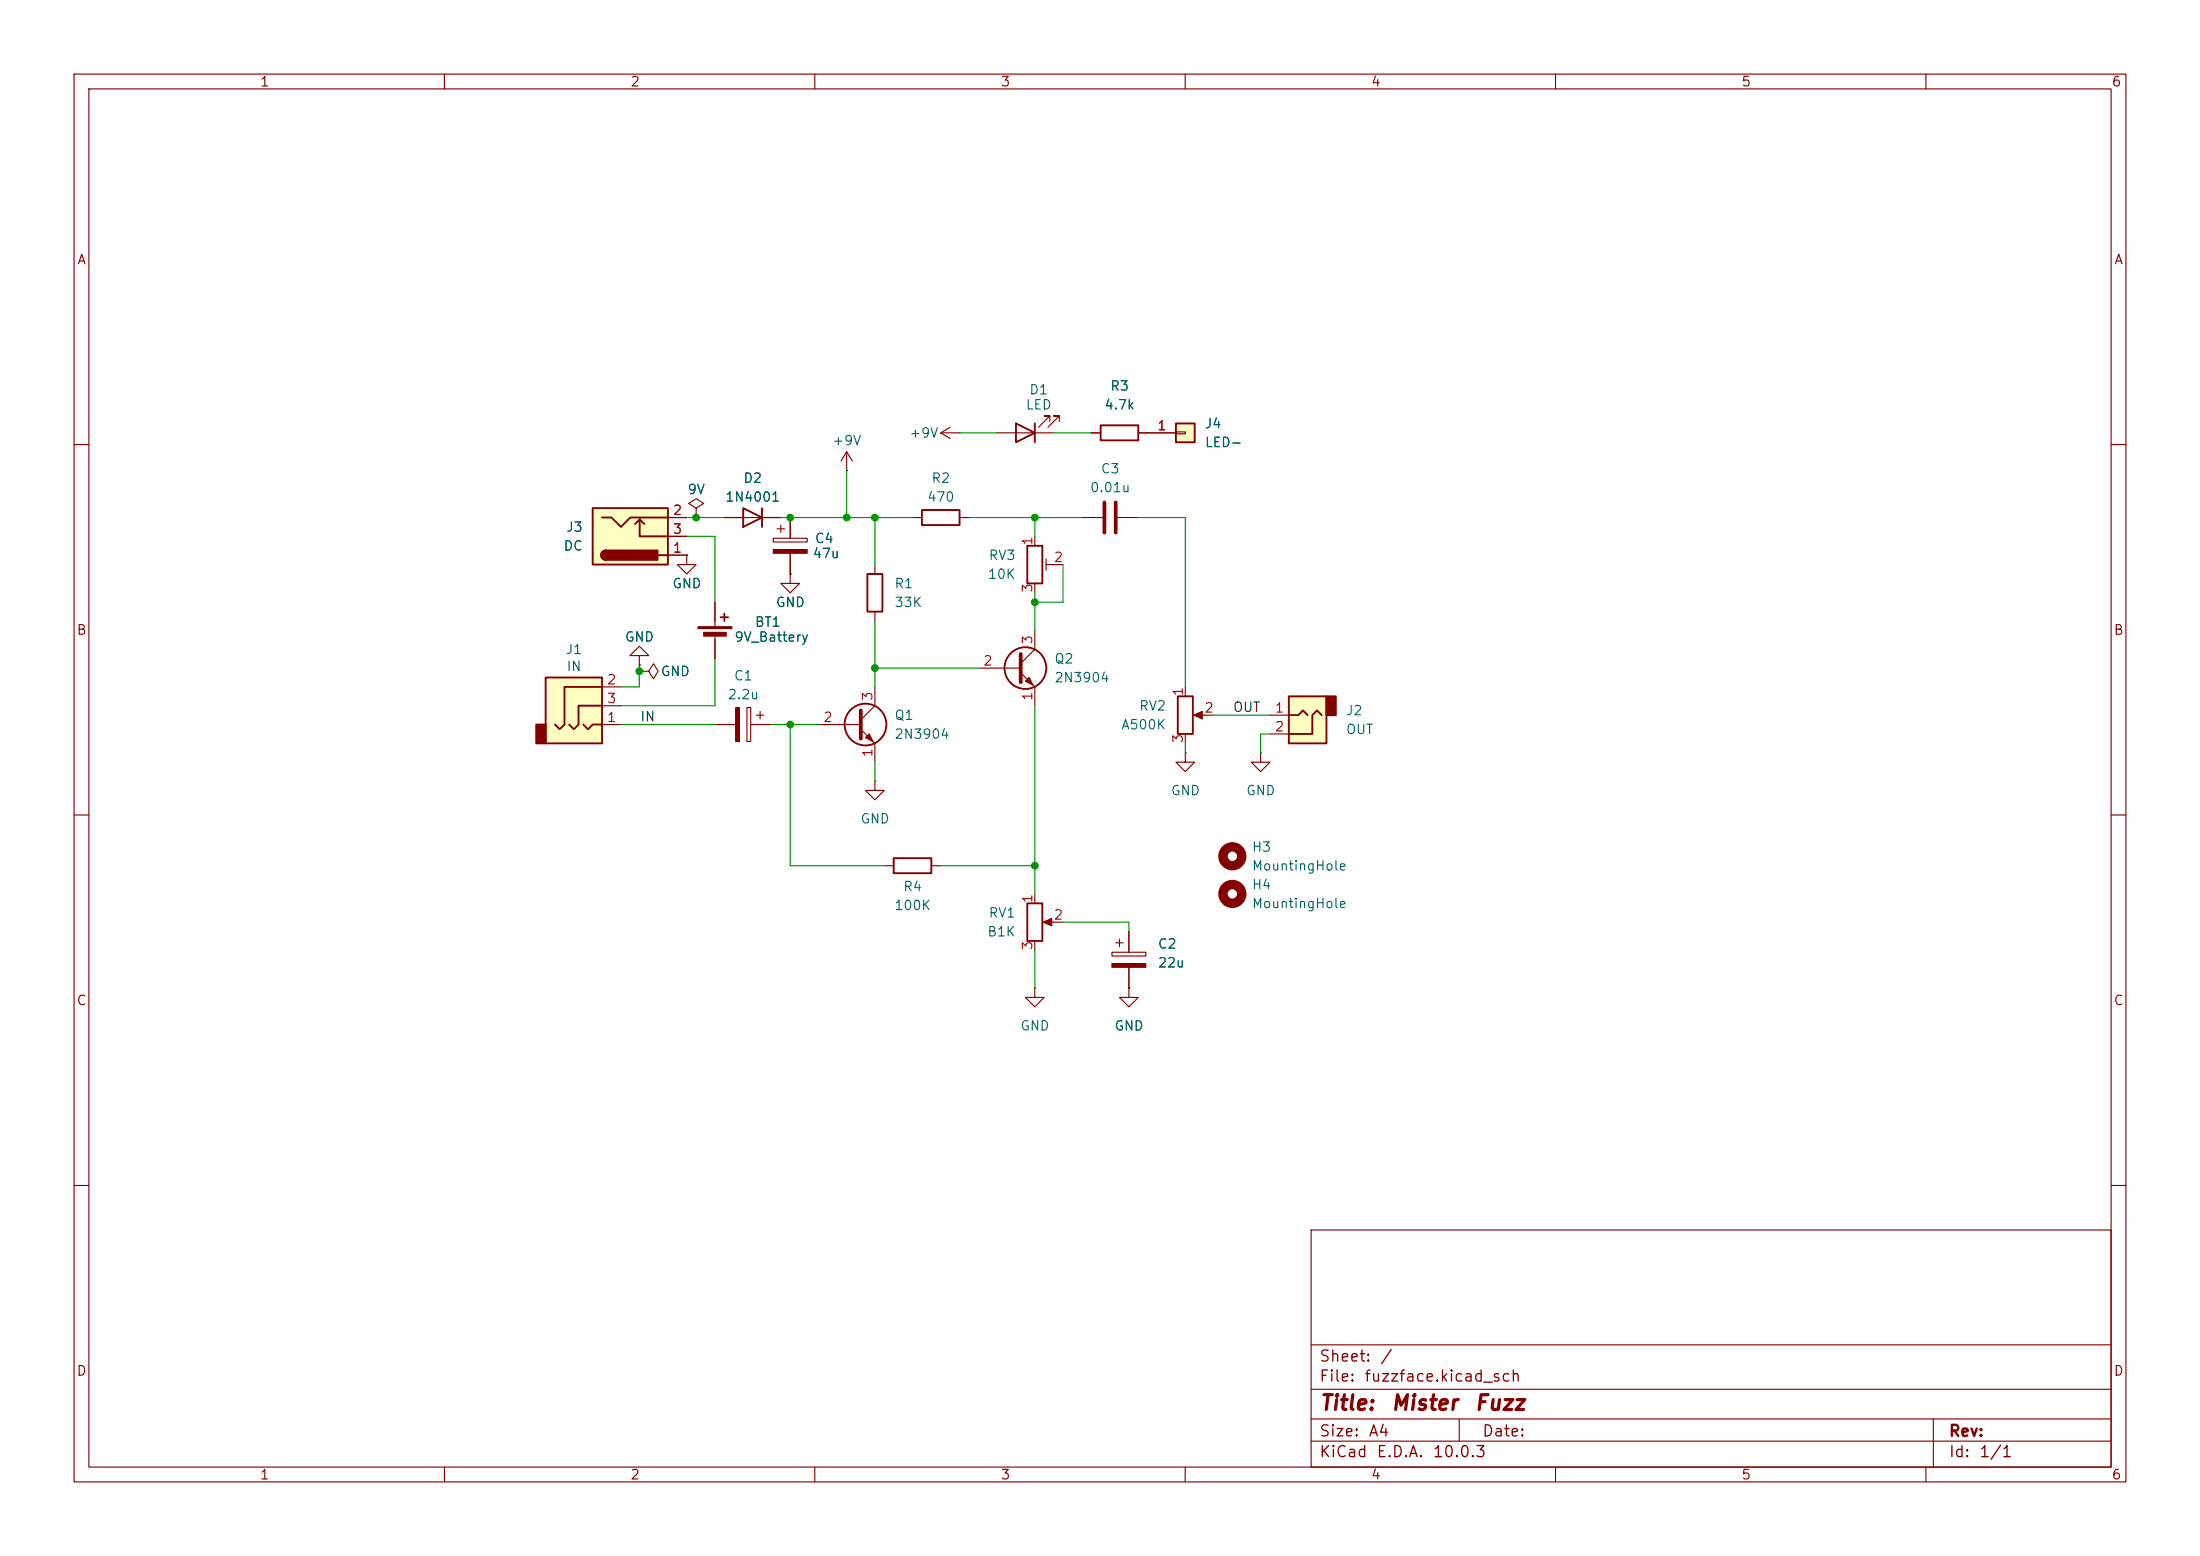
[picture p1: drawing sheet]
<svg xmlns="http://www.w3.org/2000/svg" width="297mm" height="210mm" viewBox="0 0 297 210" stroke-linecap="round" stroke-linejoin="round" font-family="sans-serif">
<g fill="none" stroke="#840000" stroke-width=".15">
<path d="M10 10h277v190h-277zM12 12h273v186h-273zM60 10v2M110 10v2M160 10v2M210 10v2M260 10v2M127 58.4l1.3 .8M127 58.4h2.5M128.3 57.7l-1.3 .7M129.5 58.4h.1M10 60h2"/>
<path d="M92.7 74.9v1.3h1.3l-1.3 1.3-1.3-1.3h1.3M92.7 74.9h.1M97.8 69.9h7.6M114.3 63.5h.1M114.3 61l-.8 1.2M114.3 61l.8 1.2M114.3 61v2.5M285 60h2M86.3 90.6h1.3l.6-1 .6 1-.6 1-.6-1M86.3 90.6h.1M86.3 88.5h1.3l-1.3-1.3-1.3 1.3h1.3v1.3M86.3 89.8h.1"/>
<path d="M96.5 81.3v3.3M96.5 85.6v3.3M96.5 97.8h2.8M100.8 95.5h.5v4.6h-.5zM101.3 97.8h2.8M102.1 96.5h1M102.6 96v1M110.5 97.8h5.7M116.2 98.4l1.9 1.9v2.6M118.1 92.7v2.6l-1.9 1.9M10 110h2M118.1 105.4v1.3h1.3l-1.3 1.3-1.3-1.3h1.3"/>
<path d="M118.1 105.4h.1M285 110h2M10 160h2M177 166h108v32h-108zM285 160h2M60 198v2M110 198v2M160 198v2M177 194.5h108M177 191.5h108M177 187.5h108M177 181.5h108"/>
<path d="M197 191.5v3M210 198v2M260 198v2M261 191.5v6.5"/>
</g>
<g fill="none" stroke="#840000" stroke-width=".25">
<path d="M100.3 68.6l2.6 1.3-2.6 1.2zM102.9 68.6v2.5M97.3 83.3h1M97.8 82.8v1"/>
<circle cx="116.8" cy="97.8" r="2.82"/>
</g>
<g fill="#840000" stroke="#840000" stroke-width=".15">
<path d="M94.2 84.6h4.6v.2h-4.6z"/>
<path d="M95 85.3h3v.6h-3z"/>
<path d="M99.3 95.5h.5v4.6h-.5z"/>
<path d="M116.8 99.6l.5-.5 .6 1z"/>
</g>
<path d="M116.2 95.9v3.8" fill="none" stroke="#840000" stroke-width=".51"/>
<path d="M80 68.6h10.2v7.6h-10.2z" fill="#ffffc2"/>
<path d="M80 68.6h10.2v7.6h-10.2zM81.3 69.9h1.2l1.3 1.2 1.3-1.2h5.1M81.8 74.3a.64 .64 0 0 0-.6 .6 .64 .64 0 0 0 .6 .7M85.7 70.7l.7-.6v2.3h3.8M86.4 70.1l.6 .6M88.9 74.9h1.3" fill="none" stroke="#840000" stroke-width=".25"/>
<g fill="#840000" stroke="#840000" stroke-width=".25">
<path d="M81.3 74.5l.5-.2v1.3a.63 .63 0 0 1-.6-.4 .63 .63 0 0 1 .1-.7z"/>
<path d="M81.8 74.3h7v1.3h-7z"/>
</g>
<path d="M90.2 74.9h2.5M90.2 69.9h2.5M90.2 72.4h2.5M94 68.6l1-.7-1-.6-1 .6 1 .7v1.3M94 69.9h.1" fill="none" stroke="#840000" stroke-width=".15"/>
<path d="M174 94h5.1v6.3h-5.1z" fill="#ffffc2"/>
<path d="M179.1 94h1.2v2.5h-1.2z" fill="#840000" stroke="#840000" stroke-width=".25"/>
<path d="M174 94h5.1v6.3h-5.1zM174 96.5h1.3l.6-.6 .6 .6M178.4 96.5l-.6-.6-.6 .6v2.6h-3.2" fill="none" stroke="#840000" stroke-width=".25"/>
<path d="M104.4 72.6h4.6v.6h-4.6zM104.9 71.4h1M105.4 70.9v1M106.7 69.9v2.7M106.7 74.7v2.8M171.4 96.5h2.6M171.4 99.1h2.6" fill="none" stroke="#840000" stroke-width=".15"/>
<path d="M104.4 74.2h4.6v.5h-4.6z" fill="#840000" stroke="#840000" stroke-width=".15"/>
<path d="M73.7 91.4h7.6v8.9h-7.6z" fill="#ffffc2"/>
<path d="M72.4 97.8h1.3v2.5h-1.3z" fill="#840000" stroke="#840000" stroke-width=".25"/>
<path d="M117.1 77.5h2v5.1h-2zM124.5 68.8h5v2.1h-5zM73.7 91.4h7.6v8.9h-7.6zM78.7 97.8l.7 .6 .6-.6h1.3M81.3 95.3h-3.2v2.5l-.6 .6-.7-.6M81.3 92.7h-5.1v5.1l-.6 .6-.7-.6M159 94h2v5.1h-2zM120.6 115.8h5.1v2.1h-5.1zM138.7 121.9h2v5.1h-2z" fill="none" stroke="#840000" stroke-width=".25"/>
<g fill="none" stroke="#840000" stroke-width=".15">
<path d="M106.7 77.5v1.2h1.2l-1.2 1.3-1.3-1.3h1.3M106.7 77.5h.1M118.1 76.2v1.3M123.2 69.9h1.3M129.5 69.9h1.3M81.3 97.8h2.5M81.3 92.7h2.5M81.3 95.3h2.5M118.1 82.6v1.2M160 92.7v1.3M160 99.1v1.2M161.5 96.5h2.3"/>
<path d="M119.4 116.8h1.2M125.7 116.8h1.3M160 101.6v1.3h1.3l-1.3 1.2-1.3-1.2h1.3M160 101.6h.1M170.2 101.6v1.3h1.2l-1.2 1.2-1.3-1.2h1.3M170.2 101.6h.1M139.7 133.4v1.2h1.3l-1.3 1.3-1.3-1.3h1.3M139.7 133.4h.1M139.7 120.7v1.2M139.7 127v1.3M141.2 124.5h2.3M150.1 128.5h4.6v.5h-4.6z"/>
<path d="M150.6 127.3h1M151.1 126.7v1.1M152.4 133.4v1.2h1.3l-1.3 1.3-1.3-1.3h1.3M152.4 133.4h.1M152.4 125.7v2.8M152.4 130.6v2.8"/>
</g>
<g fill="none" stroke="#840000" stroke-width="1.3">
<circle cx="166.4" cy="115.6" r="1.27"/>
<circle cx="166.4" cy="120.6" r="1.27"/>
</g>
<g fill="#840000" stroke="#840000" stroke-width=".15">
<path d="M140.8 124.5l1.2-.5v1z"/>
<path d="M161.2 96.5l1.1-.5v1z"/>
<path d="M150.1 130h4.6v.6h-4.6z"/>
</g>
<path d="M158.7 57.2h2.6v2.5h-2.6z" fill="#ffffc2"/>
<g fill="none" stroke="#840000" stroke-width=".25">
<path d="M137.2 57.2l2.5 1.2-2.5 1.3zM139.7 57.2v2.5M148.6 57.4h5.1v2h-5.1zM158.7 57.2h2.6v2.5h-2.6zM138.7 73.7h2v5h-2z"/>
<circle cx="138.4" cy="90.2" r="2.82"/>
</g>
<g fill="none" stroke="#840000" stroke-width=".15">
<path d="M134.6 58.4h7.6M141.7 56.9v-.8h-.7h.7l-1.5 1.6M143 56.9v-.8h-.8h.8l-1.5 1.6M147.3 58.4h1.3M153.7 58.4h5M158.7 58.3h1.3v.2h-1.3zM90.2 69.9h2.5M90.2 74.9h2.5M90.2 72.4h2.5M92.7 74.9h.1M94 69.9h.1M97.8 69.9h2.5"/>
<path d="M102.9 69.9h2.5M106.7 77.5h.1M106.7 69.9v2.7M106.7 74.7v2.8M139.7 72.4v1.3M139.7 78.7v1.3M141.2 75.4v1.6M141.2 76.2h2.3M146 69.9h2.8M150.9 69.9h2.8M86.3 90.6h.1M86.3 89.8h.1"/>
<path d="M96.5 81.3v2.5M96.5 86.4v2.5M132.1 90.2h5.7M137.8 90.8l1.9 1.9v2.6M139.7 85.1v2.5l-1.9 1.9M152.4 133.4h.1M152.4 125.7v2.8M152.4 130.6v2.8"/>
</g>
<path d="M149.1 67.8v4.1M150.6 67.8v4.1M137.8 88.3v3.8" fill="none" stroke="#840000" stroke-width=".51"/>
<path d="M138.4 91.9l.5-.5 .5 1.1z" fill="#840000" stroke="#840000" stroke-width=".15"/>
<g fill="none" stroke="#009600" stroke-width=".15">
<path d="M129.5 58.4h5.1M142.2 58.4h5.1M92.7 72.4h3.8v8.9M92.7 69.9h5.1M105.4 69.9h17.8M114.3 63.5v6.4M118.1 69.9v6.3M130.8 69.9h15.2M139.7 69.9v2.5M143.5 76.2v5.1h-3.8M153.7 69.9h6.3v22.8M83.8 97.8h12.7"/>
<path d="M86.3 89.8v2.9h-2.5M96.5 88.9v6.4h-12.7M104.1 97.8h6.4M106.7 97.8v19h12.7M118.1 83.8v8.9M118.1 90.2h14M139.7 80v5.1M139.7 95.3v25.4M163.8 96.5h7.6M171.4 99.1h-1.2v2.5M118.1 102.9v2.5M127 116.8h12.7"/>
<path d="M160 100.3v1.3M139.7 128.3v5.1M143.5 124.5h8.9v1.2"/>
</g>
<g fill="#009600" stroke="#009600" stroke-width=".14">
<circle cx="106.7" cy="97.8" r=".46"/>
<circle cx="118.1" cy="69.9" r=".46"/>
<circle cx="106.7" cy="69.9" r=".46"/>
<circle cx="114.3" cy="69.9" r=".46"/>
<circle cx="94" cy="69.9" r=".46"/>
<circle cx="86.3" cy="90.6" r=".46"/>
<circle cx="139.7" cy="116.8" r=".46"/>
<circle cx="139.7" cy="81.3" r=".46"/>
<circle cx="118.1" cy="90.2" r=".46"/>
<circle cx="139.7" cy="69.9" r=".46"/>
</g>
<g font-size="2" fill="#840000">
<text x="178" y="190.8">Title:</text>
<text x="187.7" y="190.8">Mister</text>
<text x="198.9" y="190.8">Fuzz</text>
</g>
<g font-size="1.5" fill="#840000">
<text x="178" y="184.2">Sheet:</text>
<text x="186.2" y="184.2">/</text>
<text x="178" y="186.9">File:</text>
<text x="184.1" y="186.9">fuzzface.kicad_sch</text>
<text x="178" y="197.1">KiCad</text>
<text x="178" y="194.3">Size:</text>
<text x="184.7" y="194.3">A4</text>
<text x="185.7" y="197.1">E.D.A.</text>
<text x="193.3" y="197.1">10.0.3</text>
<text x="200" y="194.3">Date:</text>
<text x="263" y="194.3">Rev:</text>
<text x="263" y="197.1">Id:</text>
<text x="267.1" y="197.1">1/1</text>
</g>
<g font-size="1.3" fill="#840000">
<text x="35" y="12">1</text>
<text x="85" y="12">2</text>
<text x="135" y="12">3</text>
<text x="185" y="12">4</text>
<text x="235" y="12">5</text>
<text x="285" y="12">6</text>
<text x="10.3" y="36">A</text>
<text x="285.3" y="36">A</text>
<text x="10.3" y="86">B</text>
<text x="285.3" y="86">B</text>
<text x="10.3" y="136">C</text>
<text x="285.3" y="136">C</text>
<text x="10.3" y="186">D</text>
<text x="285.3" y="186">D</text>
<text x="35" y="200">1</text>
<text x="85" y="200">2</text>
<text x="135" y="200">3</text>
<text x="185" y="200">4</text>
<text x="235" y="200">5</text>
<text x="285" y="200">6</text>
</g>
<g font-size="1.3" fill="#006464">
<text x="138.9" y="53.5">D1</text>
<text x="149.8" y="53">R3</text>
<text x="122.7" y="59.4">+9V</text>
<text x="138.4" y="55.6">LED</text>
<text x="149" y="55.6">4.7k</text>
<text x="162.6" y="58.1">J4</text>
<text x="100.3" y="65.5">D2</text>
<text x="112.3" y="60.4">+9V</text>
<text x="125.7" y="65.5">R2</text>
<text x="148.5" y="64.2">C3</text>
<text x="162.6" y="60.7">LED-</text>
<text x="92.7" y="67">9V</text>
<text x="97.8" y="68">1N4001</text>
<text x="125.1" y="68">470</text>
<text x="147.1" y="66.8">0.01u</text>
<text x="76" y="74.6">DC</text>
<text x="76.3" y="72.1">J3</text>
<text x="109.6" y="75.6">47u</text>
<text x="109.9" y="73.6">C4</text>
<text x="133.4" y="75.9">RV3</text>
<text x="90.7" y="79.7">GND</text>
<text x="104.6" y="82.3">GND</text>
<text x="120.7" y="79.7">R1</text>
<text x="120.7" y="82.3">33K</text>
<text x="133.3" y="78.4">10K</text>
<text x="76.3" y="88.6">J1</text>
<text x="84.3" y="86.9">GND</text>
<text x="99.1" y="86.9">9V_Battery</text>
<text x="101.8" y="84.9">BT1</text>
<text x="142.2" y="89.9">Q2</text>
<text x="76.4" y="90.9">IN</text>
<text x="89.1" y="91.6">GND</text>
<text x="98.1" y="94.7">2.2u</text>
<text x="99" y="92.2">C1</text>
<text x="142.2" y="92.4">2N3904</text>
<text x="120.7" y="97.5">Q1</text>
<text x="120.7" y="100">2N3904</text>
<text x="151.3" y="98.8">A500K</text>
<text x="153.7" y="96.2">RV2</text>
<text x="181.6" y="96.9">J2</text>
<text x="181.6" y="99.4">OUT</text>
<text x="158" y="107.7">GND</text>
<text x="168.1" y="107.7">GND</text>
<text x="116.1" y="111.5">GND</text>
<text x="168.9" y="115.3">H3</text>
<text x="168.9" y="117.8">MountingHole</text>
<text x="120.6" y="123.1">100K</text>
<text x="121.8" y="120.6">R4</text>
<text x="133.4" y="124.2">RV1</text>
<text x="168.9" y="120.4">H4</text>
<text x="168.9" y="122.9">MountingHole</text>
<text x="133.2" y="126.7">B1K</text>
<text x="156.2" y="128.4">C2</text>
<text x="156.2" y="130.9">22u</text>
<text x="137.7" y="139.4">GND</text>
<text x="150.4" y="139.4">GND</text>
</g>
<g font-size="1.3" fill="#a90000">
<text x="156.1" y="58.4">1</text>
<text x="90.7" y="69.8">2</text>
<text x="90.7" y="74.9">1</text>
<text x="90.7" y="72.4">3</text>
<text x="139.7" y="73.7" transform="rotate(-90 139.7 73.7)">1</text>
<text x="142.2" y="76.2">2</text>
<text x="139.7" y="80.1" transform="rotate(-90 139.7 80.1)">3</text>
<text x="139.7" y="87.1" transform="rotate(-90 139.7 87.1)">3</text>
<text x="81.8" y="92.7">2</text>
<text x="81.8" y="95.2">3</text>
<text x="118.1" y="94.7" transform="rotate(-90 118.1 94.7)">3</text>
<text x="132.6" y="90.1">2</text>
<text x="139.7" y="94.7" transform="rotate(-90 139.7 94.7)">1</text>
<text x="160" y="94.1" transform="rotate(-90 160 94.1)">1</text>
<text x="81.8" y="97.8">1</text>
<text x="111.1" y="97.8">2</text>
<text x="160" y="100.4" transform="rotate(-90 160 100.4)">3</text>
<text x="162.5" y="96.5">2</text>
<text x="172" y="96.5">1</text>
<text x="172" y="99">2</text>
<text x="118.1" y="102.3" transform="rotate(-90 118.1 102.3)">1</text>
<text x="139.7" y="122" transform="rotate(-90 139.7 122)">1</text>
<text x="142.2" y="124.4">2</text>
<text x="139.7" y="128.3" transform="rotate(-90 139.7 128.3)">3</text>
</g>
<g font-size="1.3" fill="#0f0f0f">
<text x="86.4" y="97.7">IN</text>
<text x="166.4" y="96.4">OUT</text>
</g>
</svg>
